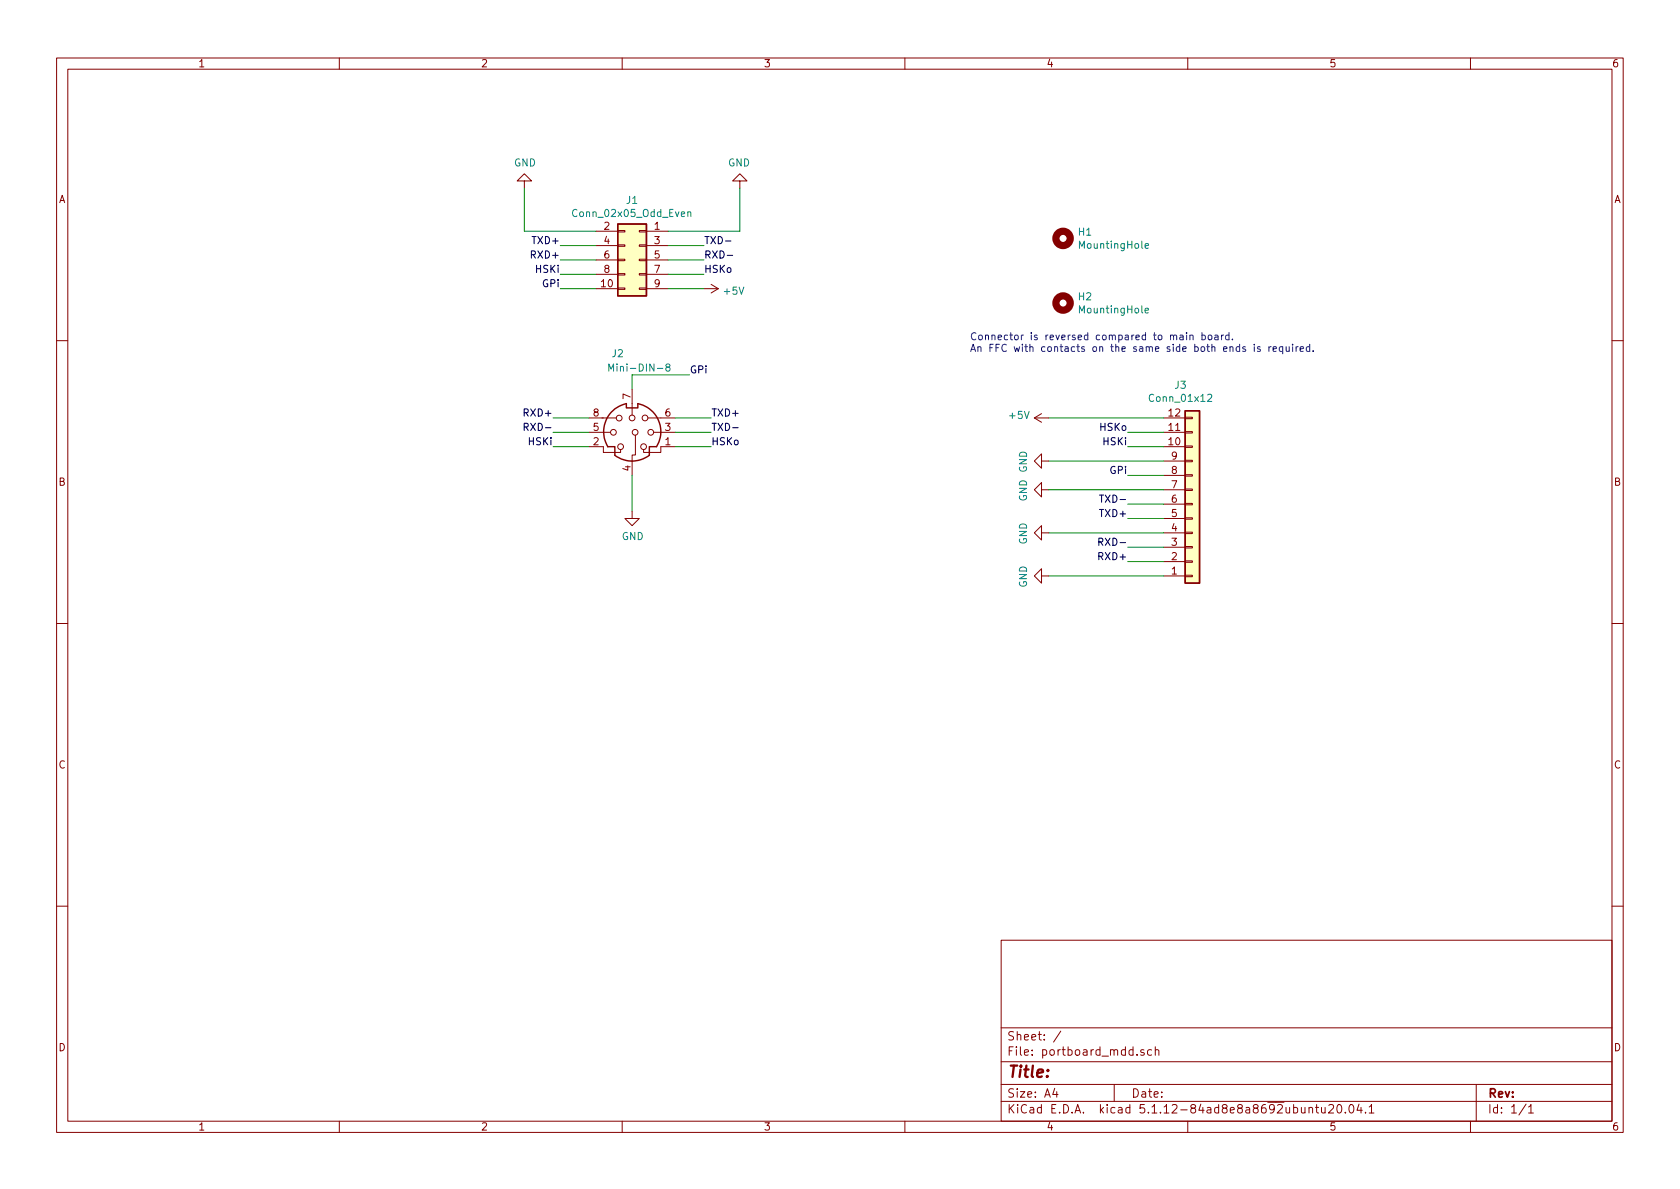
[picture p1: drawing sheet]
EESchema Schematic File Version 4
EELAYER 30 0
EELAYER END
$Descr A4 11693 8268
encoding utf-8
Sheet 1 1
Title ""
Date ""
Rev ""
Comp ""
Comment1 ""
Comment2 ""
Comment3 ""
Comment4 ""
$EndDescr
$Comp
L Connector:Mini-DIN-8 J2
U 1 1
P 4400 3000
F 0 "J2" H 4300 3550 50  0000 C CNN
F 1 "Mini-DIN-8" H 4450 3450 50  0000 C CNN
F 2 "AL_Footprints:MINI_DIN8" V 4390 2990 50  0001 C CNN
F 3 "http://service.powerdynamics.com/ec/Catalog17/Section%2011.pdf" V 4390 2990 50  0001 C CNN
	1    4400 3000
	1    0    0    -1  
$EndComp
$Comp
L power:GND #PWR0101
U 1 1
P 5150 1300
F 0 "#PWR0101" H 5150 1050 50  0001 C CNN
F 1 "GND" H 5155 1127 50  0000 C CNN
F 2 "" H 5150 1300 50  0001 C CNN
F 3 "" H 5150 1300 50  0001 C CNN
	1    5150 1300
	-1   0    0    1   
$EndComp
$Comp
L power:GND #PWR0102
U 1 1
P 4400 3550
F 0 "#PWR0102" H 4400 3300 50  0001 C CNN
F 1 "GND" H 4405 3377 50  0000 C CNN
F 2 "" H 4400 3550 50  0001 C CNN
F 3 "" H 4400 3550 50  0001 C CNN
	1    4400 3550
	1    0    0    -1  
$EndComp
$Comp
L Mechanical:MountingHole H1
U 1 1
P 7400 1650
F 0 "H1" H 7500 1696 50  0000 L CNN
F 1 "MountingHole" H 7500 1605 50  0000 L CNN
F 2 "MountingHole:MountingHole_4mm_Pad" H 7400 1650 50  0001 C CNN
F 3 "~" H 7400 1650 50  0001 C CNN
	1    7400 1650
	1    0    0    -1  
$EndComp
$Comp
L Mechanical:MountingHole H2
U 1 1
P 7400 2100
F 0 "H2" H 7500 2146 50  0000 L CNN
F 1 "MountingHole" H 7500 2055 50  0000 L CNN
F 2 "MountingHole:MountingHole_4mm_Pad" H 7400 2100 50  0001 C CNN
F 3 "~" H 7400 2100 50  0001 C CNN
	1    7400 2100
	1    0    0    -1  
$EndComp
Wire Wire Line
	4400 3550 4400 3300
Wire Wire Line
	5150 1600 4650 1600
Wire Wire Line
	5150 1300 5150 1600
$Comp
L power:GND #PWR0103
U 1 1
P 3650 1300
F 0 "#PWR0103" H 3650 1050 50  0001 C CNN
F 1 "GND" H 3655 1127 50  0000 C CNN
F 2 "" H 3650 1300 50  0001 C CNN
F 3 "" H 3650 1300 50  0001 C CNN
	1    3650 1300
	1    0    0    1   
$EndComp
Wire Wire Line
	3650 1300 3650 1600
Wire Wire Line
	4650 1700 4900 1700
Wire Wire Line
	4650 1800 4900 1800
Wire Wire Line
	4650 1900 4900 1900
Wire Wire Line
	4650 2000 4900 2000
Wire Wire Line
	4400 2700 4400 2600
Wire Wire Line
	4400 2600 4800 2600
Wire Wire Line
	4100 2900 3850 2900
Wire Wire Line
	4100 3000 3850 3000
Wire Wire Line
	4100 3100 3850 3100
Wire Wire Line
	4700 2900 4950 2900
Wire Wire Line
	4700 3000 4950 3000
Wire Wire Line
	4700 3100 4950 3100
Text Label 4900 1700 0    50   ~ 0
TXD-
Text Label 4900 1800 0    50   ~ 0
RXD-
Text Label 3900 1700 2    50   ~ 0
TXD+
Text Label 3900 1800 2    50   ~ 0
RXD+
Text Label 3900 1900 2    50   ~ 0
HSKi
Text Label 3900 2000 2    50   ~ 0
GPi
Text Label 4900 1900 0    50   ~ 0
HSKo
$Comp
L power:+5V #PWR0104
U 1 1
P 4900 2000
F 0 "#PWR0104" H 4900 1850 50  0001 C CNN
F 1 "+5V" V 4915 2128 50  0000 L CNN
F 2 "" H 4900 2000 50  0001 C CNN
F 3 "" H 4900 2000 50  0001 C CNN
	1    4900 2000
	0    1    1    0   
$EndComp
Text Label 4950 3000 0    50   ~ 0
TXD-
Text Label 4950 2900 0    50   ~ 0
TXD+
Text Label 4950 3100 0    50   ~ 0
HSKo
Text Label 3850 2900 2    50   ~ 0
RXD+
Text Label 3850 3000 2    50   ~ 0
RXD-
Text Label 3850 3100 2    50   ~ 0
HSKi
Text Label 4800 2600 0    50   ~ 0
GPi
Wire Wire Line
	4150 1900 3900 1900
Wire Wire Line
	4150 1800 3900 1800
Wire Wire Line
	4150 1700 3900 1700
Wire Wire Line
	3650 1600 4150 1600
Wire Wire Line
	4150 2000 3900 2000
$Comp
L Connector_Generic:Conn_02x05_Odd_Even J1
U 1 1
P 4450 1800
F 0 "J1" H 4500 2217 50  0000 C CNN
F 1 "Conn_02x05_Odd_Even" H 4500 2126 50  0000 C CNN
F 2 "Connector_PinHeader_2.54mm:PinHeader_2x05_P2.54mm_Vertical" H 4450 1800 50  0001 C CNN
F 3 "~" H 4450 1800 50  0001 C CNN
	1    4450 1800
	-1   0    0    -1  
$EndComp
Text Notes 6750 2450 0    50   ~ 0
Connector is reversed compared to main board.\nAn FFC with contacts on the same side both ends is required.
Text Label 7850 3600 2    50   ~ 0
TXD+
Text Label 7850 3900 2    50   ~ 0
RXD+
Text Label 7850 3100 2    50   ~ 0
HSKi
Text Label 7850 3300 2    50   ~ 0
GPi
Wire Wire Line
	8100 3100 7850 3100
Wire Wire Line
	8100 3900 7850 3900
Wire Wire Line
	8100 3600 7850 3600
Wire Wire Line
	8100 3300 7850 3300
Wire Wire Line
	8100 3500 7850 3500
Wire Wire Line
	8100 3800 7850 3800
Wire Wire Line
	8100 3000 7850 3000
Text Label 7850 3500 2    50   ~ 0
TXD-
Text Label 7850 3800 2    50   ~ 0
RXD-
Text Label 7850 3000 2    50   ~ 0
HSKo
$Comp
L power:GND #PWR0105
U 1 1
P 7300 4000
F 0 "#PWR0105" H 7300 3750 50  0001 C CNN
F 1 "GND" H 7305 3827 50  0000 C CNN
F 2 "" H 7300 4000 50  0001 C CNN
F 3 "" H 7300 4000 50  0001 C CNN
	1    7300 4000
	0    1    1    0   
$EndComp
Wire Wire Line
	7300 4000 8100 4000
$Comp
L Connector_Generic:Conn_01x12 J3
U 1 1
P 8300 3500
F 0 "J3" H 8218 2675 50  0000 C CNN
F 1 "Conn_01x12" H 8218 2766 50  0000 C CNN
F 2 "Connector_FFC-FPC:Hirose_FH12-12S-0.5SH_1x12-1MP_P0.50mm_Horizontal" H 8300 3500 50  0001 C CNN
F 3 "~" H 8300 3500 50  0001 C CNN
	1    8300 3500
	1    0    0    1   
$EndComp
$Comp
L power:GND #PWR0106
U 1 1
P 7300 3700
F 0 "#PWR0106" H 7300 3450 50  0001 C CNN
F 1 "GND" H 7305 3527 50  0000 C CNN
F 2 "" H 7300 3700 50  0001 C CNN
F 3 "" H 7300 3700 50  0001 C CNN
	1    7300 3700
	0    1    1    0   
$EndComp
Wire Wire Line
	7300 3700 8100 3700
$Comp
L power:GND #PWR0107
U 1 1
P 7300 3400
F 0 "#PWR0107" H 7300 3150 50  0001 C CNN
F 1 "GND" H 7305 3227 50  0000 C CNN
F 2 "" H 7300 3400 50  0001 C CNN
F 3 "" H 7300 3400 50  0001 C CNN
	1    7300 3400
	0    1    1    0   
$EndComp
Wire Wire Line
	7300 3400 8100 3400
$Comp
L power:GND #PWR0108
U 1 1
P 7300 3200
F 0 "#PWR0108" H 7300 2950 50  0001 C CNN
F 1 "GND" H 7305 3027 50  0000 C CNN
F 2 "" H 7300 3200 50  0001 C CNN
F 3 "" H 7300 3200 50  0001 C CNN
	1    7300 3200
	0    1    1    0   
$EndComp
Wire Wire Line
	7300 3200 8100 3200
Wire Wire Line
	8100 2900 7300 2900
$Comp
L power:+5V #PWR0109
U 1 1
P 7300 2900
F 0 "#PWR0109" H 7300 2750 50  0001 C CNN
F 1 "+5V" V 7315 3028 50  0000 L CNN
F 2 "" H 7300 2900 50  0001 C CNN
F 3 "" H 7300 2900 50  0001 C CNN
	1    7300 2900
	0    -1   -1   0   
$EndComp
$EndSCHEMATC
